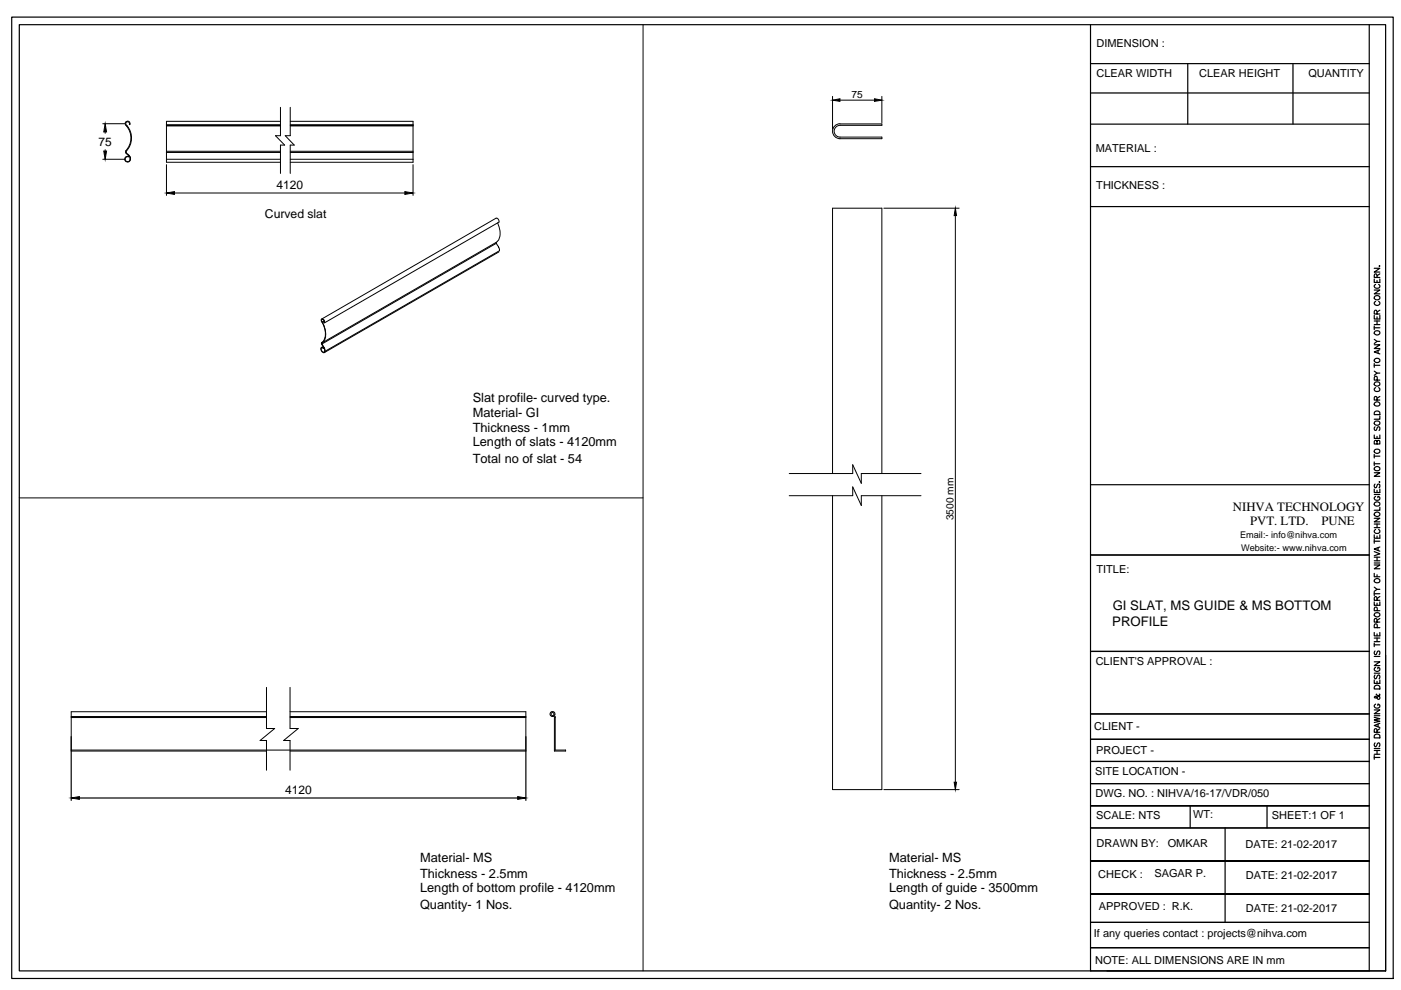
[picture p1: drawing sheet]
<svg xmlns="http://www.w3.org/2000/svg" width="297mm" height="210mm" viewBox="0 0 297 210" stroke-linecap="round" stroke-linejoin="round" font-family="sans-serif">
<!-- layer: 0 -->
<g fill="none" stroke="#000" stroke-width=".25">
<path d="M2.5 3.6h292.9v203.9h-292.9zM4.1 5.2h289.7v200.7h-289.7zM231.2 5.2v200.7h59.1v-200.7M231.2 13.5h59.1M231.2 19.7h59.1M251.8 13.5v12.8M274.1 13.5v12.8M231.2 26.3h59.1M231.2 35.3h59.1M231.2 43.8h59.1M291.4 59.2v.7h1.2v-.7M291.4 56.9h1.2l-1.2 .8h1.2"/>
<path d="M292 58.8l-.2-.7h-.3l-.1 .7h1.2M292 59.5v.4M292.5 56.3v.2zM292.6 58.1l-.6 .3M291.4 73.1h1.2l-1.2 .8h1.2M291.4 66.9v.7h1.2v-.7M291.4 61.5h1.2l-1.2 .8h1.2M291.4 69.1v.8M291.4 77.1v.8M291.4 78.7l.6 .4M291.4 77.5h1.2M291.4 72l.6 .4"/>
<path d="M291.4 69.5h1.2M291.4 68.8h1.2M291.4 68.1h1.2M291.5 70.2a.58 .58 0 0 1 .7-.1 .58 .58 0 0 1 .3 .7 .58 .58 0 0 1-.7 .2 .58 .58 0 0 1-.3-.7zM291.7 63.9a.43 .43 0 0 0-.3 .5 .43 .43 0 0 0 .4 .4h.3a.44 .44 0 0 0 .5-.4 .44 .44 0 0 0-.3-.5M291.7 60.3a.41 .41 0 0 0-.3 .5 .41 .41 0 0 0 .4 .3h.3a.42 .42 0 0 0 .5-.3 .42 .42 0 0 0-.3-.5M292 66.6l-.2-.8h-.3l-.1 .8h1.2M292 67.2v.4M292 68.1v.7M292.2 74.3v.6M292.6 79.1h-.6l-.6 .5M292.6 74.2l-1.2 .4 1.2 .4"/>
<path d="M292.6 72.4h-.6l-.6 .4M292.6 65.8l-.6 .4M291.4 92.2v.7h1.2v-.7M291.4 96.3v.8M291.4 97.9v.8M291.4 98.3h1.2M291.4 96.7h1.2M291.5 87.4a.65 .65 0 0 1 1.1 .1v.4h-1.2zM291.5 99a.58 .58 0 0 1 .7 0 .58 .58 0 0 1 .3 .6 .58 .58 0 0 1-.7 .2 .58 .58 0 0 1-.3-.6zM291.5 95.3a.59 .59 0 0 1 .7-.1 .59 .59 0 0 1 .3 .7 .59 .59 0 0 1-.7 .2 .59 .59 0 0 1-.3-.7zM291.5 90.5l-.1 .2 .1 .6 .3-.1 .2-.6h.5l.1 .4-.2 .3M291.5 85.3a.58 .58 0 0 1 .7-.1 .58 .58 0 0 1 .3 .7 .58 .58 0 0 1-.7 .2 .58 .58 0 0 1-.3-.6z"/>
<path d="M291.5 81.1a.59 .59 0 0 1 .7-.1 .59 .59 0 0 1 .3 .6 .59 .59 0 0 1-.7 .2 .59 .59 0 0 1-.3-.6zM291.7 82.2a.41 .41 0 0 0-.3 .5 .41 .41 0 0 0 .4 .3h.3a.42 .42 0 0 0 .5-.3 .42 .42 0 0 0-.3-.5M292 93.6l.2-.2 .3 .1 .1 .1v.5h-1.2l.1-.7 .4 .1 .1 .6M292 84.8l-.1-.7h-.4l-.1 .7h1.2M292 92.5v.4M292 80.6v-.7l-.5-.1-.1 .8h1.2M292.6 88.2v.7h-1.2M292.6 84.1l-.6 .3M231.2 117.7h59.1M231.2 102.8h59.1M291.4 119.8h1.2l-1.2 .8h1.2M291.4 117l1.2 .4-1.2 .4"/>
<path d="M291.4 113.4v.7h1.2v-.7M291.4 109.9h1.2l-1.2 .7h1.2M291.4 103.7v.7h1.2v-.7M291.4 100.2h1.2l-1.2 .8h1.2M291.4 114.4v.8M291.4 119.4h1.2M291.4 118.9h1.2M291.4 118.1h1.2M291.4 114.8h1.2M291.4 111.9h1.2M291.4 111.1h1.2M291.4 104.8h1.2"/>
<path d="M291.5 106.6a.55 .55 0 0 1 .7-.2 .55 .55 0 0 1 .2 .8 .57 .57 0 0 1-.7 .1 .57 .57 0 0 1-.2-.7zM291.5 108.7a.58 .58 0 0 1 .7-.1 .58 .58 0 0 1 .3 .6 .58 .58 0 0 1-.7 .3 .58 .58 0 0 1-.3-.7zM291.5 102.6l-.1 .3 .1 .5 .3-.1 .2-.6h.5l.1 .5-.2 .2M291.7 112.3a.43 .43 0 0 0-.3 .5 .43 .43 0 0 0 .4 .3h.3a.44 .44 0 0 0 .5-.4 .44 .44 0 0 0-.3-.4M291.7 105.3a.41 .41 0 0 0-.3 .5 .41 .41 0 0 0 .4 .3h.3a.4 .4 0 0 0 .5-.4 .4 .4 0 0 0-.5-.4v.2M292 104v.4M292 111.1v.8M292 113.7v.4M292 118.1v.8M292.2 116.1v.6M292.4 102.2h.2zM292.6 116l-1.2 .4 1.2 .5"/>
<path d="M292.6 107.6v.6h-1.2M290.3 138.1h-59.1h59.1M291.4 134.1v.7h1.2v-.7M291.4 127.6v.7h1.2v-.7M291.4 121.6v.7h1.2M291.4 125.5v.8M291.4 136.3v.8M291.4 139.2h1.2M291.4 136.7h1.2M291.4 136h1.2M291.4 135.3h1.2M291.4 125.9h1.2"/>
<path d="M291.4 124.5l.6 .5M291.5 138l-.1 .3 .1 .5 .3-.1 .2-.6h.5l.1 .4-.2 .3M291.5 130a.58 .58 0 0 1 .7-.1 .58 .58 0 0 1 .3 .6 .58 .58 0 0 1-.7 .3 .58 .58 0 0 1-.3-.7zM291.5 122.8a.58 .58 0 0 1 .7-.1 .58 .58 0 0 1 .3 .6 .58 .58 0 0 1-.7 .3 .58 .58 0 0 1-.3-.7zM292 131.9l-.1-.7h-.4l-.1 .7h1.2M292 127.3v-.5l-.4-.3-.2 .3v.5h1.2M292 121.9v.4M292 127.9v.4M292 134.4v.4M292 135.3v.7M292 133.1v-.7l-.5-.1-.1 .8h1.2M292 129.5v-.7h-.5l-.1 .7h1.2"/>
<path d="M292.6 125h-.6l-.6 .4M292.6 131.1l-.6 .4M292.6 126.5l-.6 .4M293.8 138.9v67h-59.1M15.1 156.2v13.5M111.5 156.2v13.5M231.2 151.4h59.1M231.2 156.7h59.1M291.4 152.1l1.2 .3-1.2 .2 1.2 .3-1.2 .3M291.4 150.5h1.2l-1.2 .8h1.2M291.4 144.2v.7h1.2v-.7M291.4 140.3h1.2l-1.2 .8h1.2"/>
<path d="M291.4 159.9h1.2M291.4 159.1h1.2M291.4 158.7h1.2M291.4 151.8h1.2M291.4 142.7h1.2M291.5 157.5l-.1 .3 .1 .5 .3-.1 .4-.7h.2l.2 .3-.2 .5M291.5 155.8l.6-.2 .4 .3 .1 .5h-1.2zM291.5 145.4l.3-.1 .6 .1 .2 .7h-1.2zM291.5 143.1l-.1 .3 .1 .5 .3-.1 .4-.7h.2l.2 .3-.2 .5M291.7 149.3a.43 .43 0 0 0-.3 .5 .43 .43 0 0 0 .4 .3h.3a.42 .42 0 0 0 .5-.4 .42 .42 0 0 0-.5-.4v.3M291.7 141.5a.43 .43 0 0 0-.3 .5 .43 .43 0 0 0 .4 .4h.3a.42 .42 0 0 0 .5-.5 .42 .42 0 0 0-.5-.4v.3M291.9 147.2l-.1 .1a.7 .7 0 0 1 .6 .9h-.3l-.4-.6-.3 .2 .1 .2 .3-.1 .7-.5 .1-.2h-.2"/>
<path d="M292 155.3l-.1-.7-.4-.1-.1 .8h1.2M292 144.5v.4M292 159.1v.8M292.2 153.5v.6M292.6 153.4l-1.2 .4 1.2 .4M292.6 154.5l-.6 .4M16.8 169.2h93M231.2 161.4h59.1M231.2 166.1h59.1M231.2 175.5h59.1M252.3 170.8v4.7M259.7 175.5v20.1"/>
<path d="M268.6 170.8v4.7M290.3 170.8h-59.1h59.1M291.4 160.6h1.2M291.4 160.2v.8M231.2 182.6h59.1M231.2 195.6h59.1M290.3 182.6h-59.1h59.1M290.3 189.6h-59.1h59.1M231.2 200.9h59.1"/>
<circle cx="291.9" cy="76.4" r=".56"/>
<circle cx="291.9" cy="63.1" r=".56"/>
<circle cx="291.9" cy="89.7" r=".56"/>
</g>
<g fill="none" stroke="#000" stroke-width=".21">
<path d="M136.3 5.2v200.7M21.8 33.8h4.7M21.8 26.2h4.7M22.3 28v.3M22.3 31.7v.3M26.7 32.4l.8 1a.51 .51 0 0 1-.1 .7 .51 .51 0 0 1-.7-.1 .51 .51 0 0 1 .1-.7l.4-.1M26.7 32v.4M26.7 32.3l.9 1a.72 .72 0 0 1-.1 .8 .72 .72 0 0 1-.8 .2 .61 .61 0 0 1-.2-.8 .61 .61 0 0 1 .8-.3l-.1 .1M26.8 26.7h.1M26.8 26.6l.1 .1M26.9 26.8a3.9 3.9 0 0 1-.2 5.2M27 26.7a4.2 4.2 0 0 1-.3 5.5l.1 .1"/>
<path d="M27.4 26.4h.1M27.4 26.4a.4 .4 0 0 0-.2-.6 .4 .4 0 0 0-.5 .2 .4 .4 0 0 0 .2 .6M27.5 26.4a.53 .53 0 0 0-.2-.7 .53 .53 0 0 0-.7 .3 .53 .53 0 0 0 .2 .7M35.3 32.3v1.5M35.3 33.8v.6h24.2M35.3 32.1h24.2M35.3 26.7h24.2M35.3 34.9v6.5M35.3 33.8h24.2M35.3 32.3h24.2M35.3 26.4h24.2M35.3 26.6h24.2"/>
<path d="M59.5 25.7h-24.2v6.6M59.5 22.8v6h-1.1l2 2h-.9v6M61.5 25.7h26.1v6.6M61.5 32.1h26.1M61.5 26.7h26.1M61.5 33.8h26.1M61.5 32.3h26.1M61.5 26.4h26.1M61.5 26.6h26.1M61.5 22.8v6h-1l1.9 2h-.9v6M87.6 32.3v1.5M87.6 33.8v.6h-26.1"/>
<path d="M87.6 34.9v6.5M176.5 20.4v7M178.1 21.2h7.3M178.1 26.2a1.59 1.59 0 0 0-1.6 1.6 1.59 1.59 0 0 0 1.6 1.6h8.9v-.3h-8.9a1.25 1.25 0 0 1-1.2-1.3 1.25 1.25 0 0 1 1.2-1.2h8.9v-.3h-8.9M187 20.4v5.6M37 40.9h48.8M105.2 51.6l.6 .9 .1 .7-37 21.3M105.2 51.4v.2M105.2 51.4l-36.9 21.3M105.2 51.6l-36.9 21.3M105.5 47.3l.1 .1a3.6 3.6 0 0 1-.2 3.8l-.2 .2M105.8 53.4l-37 21.3"/>
<path d="M187.4 44.1h16M202.6 45.7v120.1M68.2 67.6l37-21.3a.68 .68 0 0 1 .6 .8l-37 21.3M68.3 68.4a.42 .42 0 0 1-.2-.5 .42 .42 0 0 1 .3-.3l.4 .5v.3M68.3 72.7v.2M68.3 72.9l.6 1v.6M68.3 68.3l-.1-.5a.38 .38 0 0 1 .5 .1 .38 .38 0 0 1 0 .5h.1M68.3 68.3a3.7 3.7 0 0 1 .1 4.2l-.3 .3 .7 1.3a.38 .38 0 0 1-.2 .6 .38 .38 0 0 1-.5-.5 .29 .29 0 0 1 .1-.4 .29 .29 0 0 1 .4 .1M68.3 68.3l.1 .1M68.5 73.5l-.4 .2M68.6 73.8a.36 .36 0 0 0-.5-.1 .36 .36 0 0 0 0 .6 .47 .47 0 0 0 .3 .4 .47 .47 0 0 0 .5-.1v-.1M68.6 73.8v.1"/>
<path d="M68.7 73.8h-.1M68.7 73.8l-.1 .1M68.7 68.1l-.4 .2M68.8 68.2l-.4 .2a3.6 3.6 0 0 1 0 4.2l-.1 .1M4.1 105.6h132.2M167.3 100.4h13.5v-1.9l1.8 4v-2.1h12.7M167.3 105.1h13.5v-1.9l1.8 4v-2.1h12.7M176.5 100.4v-56.3h10.5v56.3M176.5 105.1v62.3h10.5v-62.3M15.1 151.9h41.4M15.1 152.1h41.4M15.1 159h96.4"/>
<path d="M56.5 150.9h-41.4v8.3h41.4M56.5 145.7v8.8h1.7l-3.1 2.5h1.4v6.3M61.5 150.9h50v8.3h-50M61.5 151.9h50M61.5 152.1h50M61.5 145.7v8.8h1.7l-3.1 2.5h1.4v6.3M117.1 151.8h.2M117.4 151.9l.2 .2-.1 7.1h2.4v-.2h-2.2v-6.9M117.4 151.7l.4 .4M117.4 151.5l.2 .1M117.4 151.5v-.3l-.4-.1-.2 .4 .3 .2M117.6 151.6a.54 .54 0 0 0-.4-.7 .54 .54 0 0 0-.6 .6 .54 .54 0 0 0 .7 .4"/>
<path d="M187.4 167.4h16"/>
</g>
<path d="M22.3 26.2l.3 1.8h-.6zM22 32h.6l-.3 1.8zM176.5 21.2l1.6-.3v.6zM185.4 20.9l1.6 .3-1.6 .3zM35.3 40.9l1.7-.3v.6zM85.8 40.6l1.8 .3-1.8 .3zM202.6 44.1l.2 1.6h-.5zM15.1 169.2l1.7-.3v.6zM109.8 168.9l1.7 .3-1.7 .3zM202.3 165.8h.5l-.2 1.6z" fill="#000" stroke="#000" stroke-width=".21"/>
<g font-size="2.8">
<text x="235.9" y="129.3">GI SLAT, MS GUIDE &amp; MS BOTTOM</text>
<text x="235.8" y="132.7">PROFILE</text>
</g>
<g font-size="2.7">
<text x="100.2" y="85.3">Slat profile- curved type.</text>
<text x="100.2" y="88.3">Material- GI</text>
<text x="100.2" y="91.6">Thickness - 1mm</text>
<text x="100.2" y="94.6">Length of slats - 4120mm</text>
<text x="100.2" y="98.2">Total no of slat - 54</text>
<text x="261.4" y="108.4">NIHVA TECHNOLOGY</text>
<text x="265" y="111.2">PVT. LTD.</text>
<text x="280.2" y="111.2">PUNE</text>
<text x="89.1" y="182.9">Material- MS</text>
<text x="188.5" y="182.9">Material- MS</text>
<text x="89.1" y="186.2">Thickness - 2.5mm</text>
<text x="89.1" y="189.2">Length of bottom profile - 4120mm</text>
<text x="188.5" y="186.2">Thickness - 2.5mm</text>
<text x="188.5" y="189.2">Length of guide - 3500mm</text>
<text x="89.1" y="192.8">Quantity- 1 Nos.</text>
<text x="188.5" y="192.8">Quantity- 2 Nos.</text>
</g>
<text font-size="2.6" x="56.2" y="46.2">Curved slat</text>
<g font-size="2.5">
<text x="20.9" y="30.9">75</text>
<text x="58.6" y="40.1">4120</text>
<text x="60.5" y="168.4">4120</text>
</g>
<g font-size="2.3">
<text x="232.5" y="9.9">DIMENSION :</text>
<text x="232.5" y="16.3">CLEAR WIDTH</text>
<text x="254.2" y="16.3">CLEAR HEIGHT</text>
<text x="277.4" y="16.3">QUANTITY</text>
<text x="232.3" y="32.2">MATERIAL :</text>
<text x="232.4" y="40.2">THICKNESS :</text>
<text x="232.5" y="121.5">TITLE:</text>
<text x="232.3" y="141">CLIENT'S APPROVAL :</text>
<text x="232" y="154.8">CLIENT -</text>
<text x="232.4" y="159.8">PROJECT -</text>
<text x="232.2" y="164.4">SITE LOCATION -</text>
<text x="232.3" y="169">DWG. NO. : NIHVA/16-17/VDR/050</text>
<text x="232.4" y="173.6">SCALE: NTS</text>
<text x="253" y="173.5">WT:</text>
<text x="269.6" y="173.6">SHEET:1 OF 1</text>
<text x="232.5" y="179.5">DRAWN BY:</text>
<text x="247.6" y="179.6">OMKAR</text>
<text x="264.1" y="179.7">DATE: 21-02-2017</text>
<text x="232.9" y="186.1">CHECK :</text>
<text x="244.8" y="186">SAGAR P.</text>
<text x="264.1" y="186.4">DATE: 21-02-2017</text>
<text x="233" y="193">APPROVED : R.K.</text>
<text x="264.1" y="193.3">DATE: 21-02-2017</text>
<text x="231.9" y="198.7">If any queries contact : projects@nihva.com</text>
<text x="232.2" y="204.3">NOTE: ALL DIMENSIONS ARE IN mm</text>
</g>
<g font-size="2.2">
<text x="180.5" y="20.8">75</text>
<text x="202.1" y="110.3" transform="rotate(-90 202.1 110.3)">3500 mm</text>
</g>
<g font-size="1.9">
<text x="262.9" y="114.1">Email:- info@nihva.com</text>
<text x="263.1" y="116.9">Website:- www.nihva.com</text>
</g>
</svg>
